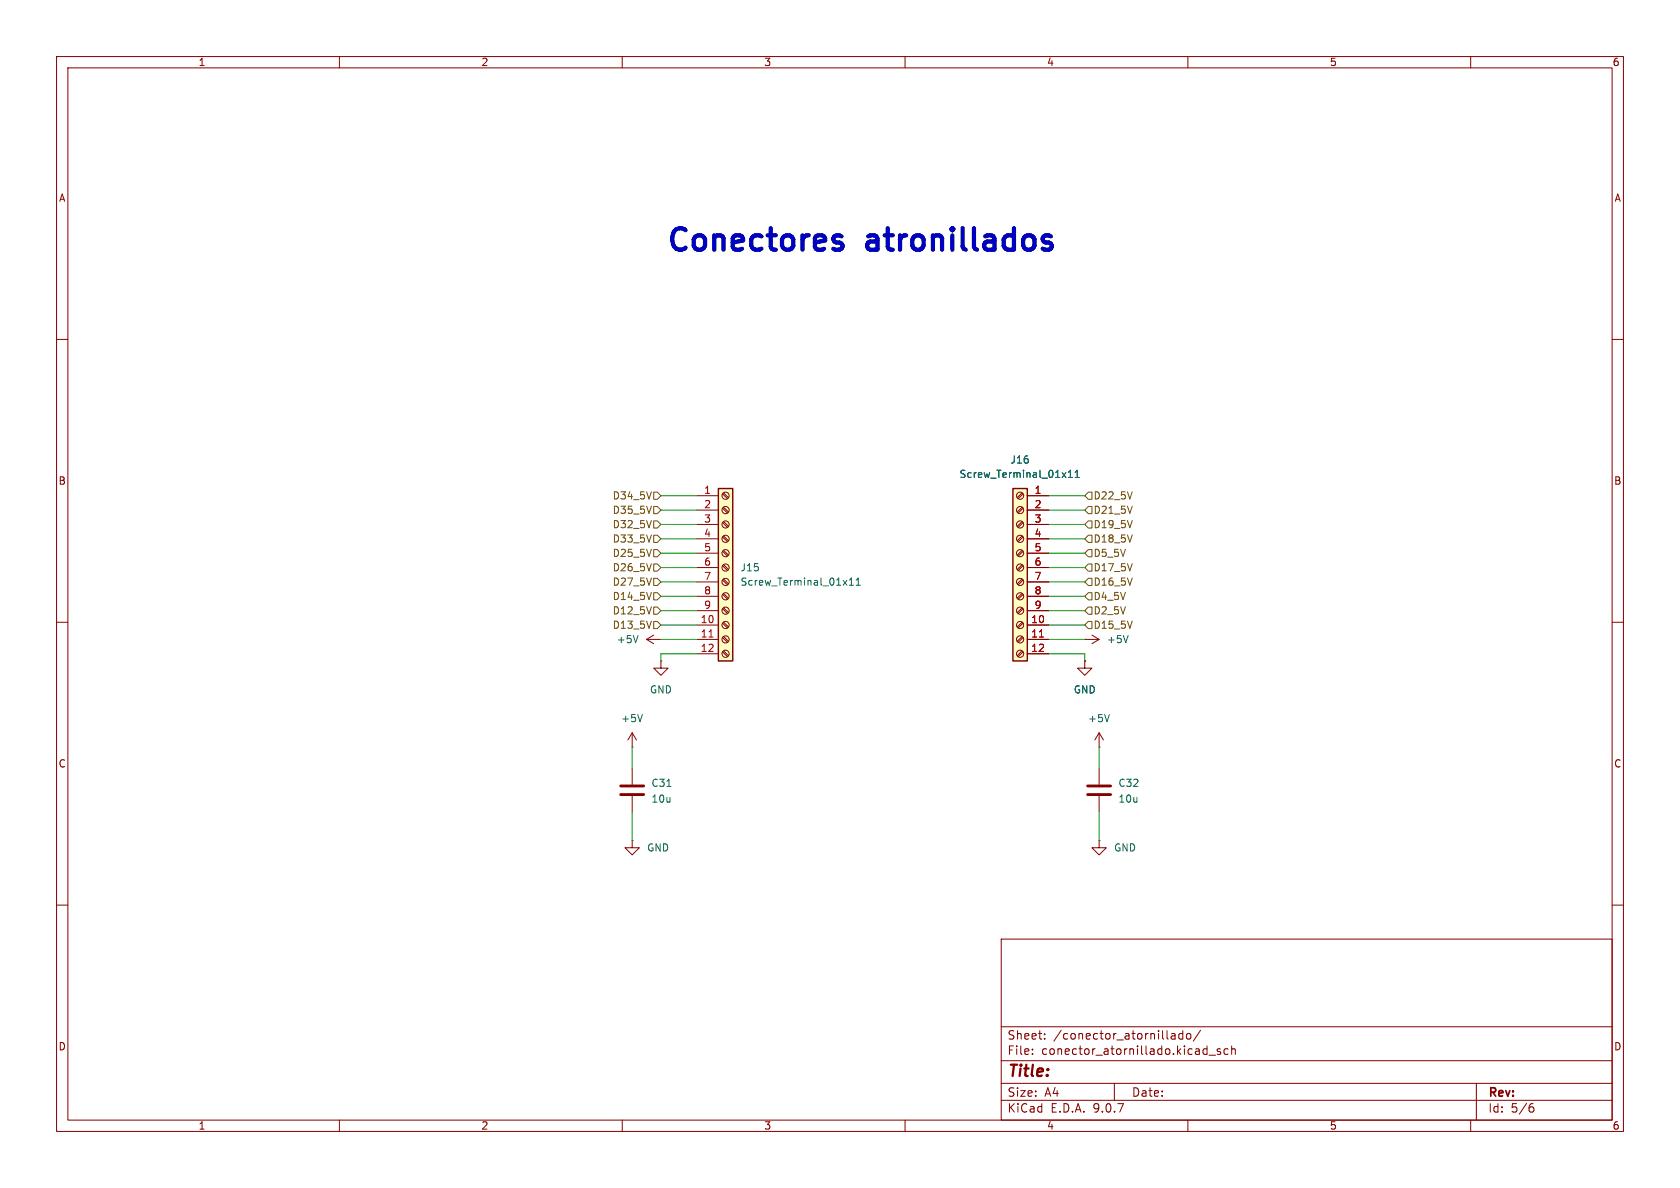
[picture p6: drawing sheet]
<svg xmlns="http://www.w3.org/2000/svg" width="297mm" height="210mm" viewBox="0 0 297 210" stroke-linecap="round" stroke-linejoin="round" font-family="sans-serif">
<g fill="none" stroke="#840000" stroke-width=".18">
<path d="M10 10h277v190h-277zM12 12h273v186h-273zM60 10v2M110 10v2M160 10v2M210 10v2M260 10v2M10 60h2M285 60h2M10 110h2M191.8 116.8v1.3h1.2l-1.2 1.3-1.3-1.3h1.3M191.8 116.8h.1"/>
<path d="M285 110h2M111.8 132.1h.1M111.8 129.5l.7 1.3M111.8 129.5l-.8 1.3M111.8 129.5v2.6M10 160h2M177 166h108v32h-108zM285 160h2M60 198v2M110 198v2M160 198v2M177 194.5h108"/>
<path d="M177 191.5h108M177 187.5h108M177 181.5h108M182.5 186.3v.1M182.5 185.5v.1M184.7 183.6v.1M184.7 182.8v.1M197 191.5v3M207.1 182.8h.6v.9M207.7 183.1h-.5a.29 .29 0 0 0-.2 .3 .29 .29 0 0 0 .2 .3l.5-.1M209.1 182.8l-.4-.1-.3 .3v.4l.1 .2h.6M209.1 182.2v1.5"/>
<path d="M209.9 182.8l.3-.1 .3 .3v.4l-.3 .3-.3-.1-.2-.2v-.4zM210 198v2M212.2 182.1l-1.2 2M213.2 185.4l.2 .1M213.4 184.9v1.5M213.4 186.3l-.2 .1M213.7 186.5h1.2M215.7 185.5l-.3-.1-.2 .2v.2l.5 .2v.3h-.5M217.1 185.5l-.4-.1-.3 .3v.4l.1 .2h.6M217.7 185.5l.3-.1 .3 .1 .1 .9M217.7 184.9v1.5M260 198v2"/>
<path d="M261 191.5v6.5M270.6 195.7h.4l.2 .3-.1 .5-.5 .1M271 195.1l-.4 .1"/>
</g>
<path d="M113.6 126.3l-.4 1.3" fill="none" stroke="#006464" stroke-width=".18"/>
<path d="M127 86.4h2.5v30.4h-2.5z" fill="#ffffc2"/>
<path d="M127 86.4h2.5v30.4h-2.5z" fill="none" stroke="#840000" stroke-width=".25"/>
<g fill="none" stroke="#840000" stroke-width=".18">
<path d="M123.2 87.6h3.8M123.2 90.2h3.8M123.2 92.7h3.8M123.2 95.3h3.8M123.2 97.8h3.8M127.7 87.3l.9 .8M127.7 89.8l.9 .9M127.7 92.4l.9 .8M127.7 94.9l.9 .9M127.7 97.5l.9 .8M127.7 100l.9 .8M127.9 87.1l.9 .9"/>
<path d="M127.9 89.7l.9 .8M127.9 92.2l.9 .8M127.9 94.7l.9 .9M127.9 97.3l.9 .8M127.9 99.8l.9 .9M123.2 100.3h3.8M123.2 102.9h3.8M123.2 105.4h3.8M123.2 108h3.8M123.2 110.5h3.8M123.2 113h3.8M123.2 115.6h3.8"/>
<path d="M127.7 102.5l.9 .9M127.7 105.1l.9 .8M127.7 107.6l.9 .9M127.7 110.2l.9 .8M127.7 112.7l.9 .8M127.7 115.2l.9 .9M127.9 102.4l.9 .8M127.9 104.9l.9 .8M127.9 107.4l.9 .9M127.9 110l.9 .8M127.9 112.5l.9 .9M127.9 115.1l.9 .8"/>
<path d="M191.8 113h.1M191.8 113h2.5M193 112.3l1.3 .7M194.3 113l-1.3 .8M111.8 135.9v2.8M194.3 135.9v2.8M111.8 148.6v1.3h1.2l-1.2 1.2-1.3-1.2h1.3M111.8 148.6h.1M111.8 140.7v2.8M194.3 140.7v2.8"/>
<circle cx="128.3" cy="95.2" r=".63"/>
<circle cx="128.3" cy="97.8" r=".63"/>
<circle cx="128.3" cy="90.2" r=".63"/>
<circle cx="128.3" cy="87.6" r=".63"/>
<circle cx="128.3" cy="92.7" r=".63"/>
<circle cx="128.3" cy="110.5" r=".63"/>
<circle cx="128.3" cy="100.3" r=".63"/>
<circle cx="128.3" cy="102.9" r=".63"/>
<circle cx="128.3" cy="105.4" r=".63"/>
<circle cx="128.3" cy="107.9" r=".63"/>
<circle cx="128.3" cy="115.6" r=".63"/>
<circle cx="128.3" cy="113" r=".63"/>
</g>
<path d="M125.3 112.6h.8" fill="none" stroke="#a90000" stroke-width=".18"/>
<path d="M149.1 102.6l.6 .8M149.7 102.6l-.6 .8M150.2 103.4h.7M150.2 102.5l.3-.3v1.2M151.4 103.4h.7M151.4 102.5l.3-.3v1.2M199.4 112.3l-.4 1.3M117.9 139h.7" fill="none" stroke="#006464" stroke-width=".18"/>
<path d="M109.7 138.9h4.1M192.3 138.9h4M109.7 140.5h4.1M192.3 140.5h4" fill="none" stroke="#840000" stroke-width=".51"/>
<path d="M179.1 86.4h2.5v30.4h-2.5z" fill="#ffffc2"/>
<path d="M179.1 86.4h2.5v30.4h-2.5z" fill="none" stroke="#840000" stroke-width=".25"/>
<g fill="none" stroke="#840000" stroke-width=".18">
<path d="M180.7 87.1l-.9 .9M180.7 89.7l-.9 .8M180.7 92.2l-.9 .8M180.7 94.7l-.9 .9M180.7 97.3l-.9 .8M180.7 99.8l-.9 .9M180.9 87.3l-.9 .8M180.9 89.8l-.9 .9M180.9 92.4l-.9 .8M180.9 94.9l-.9 .9M180.9 97.5l-.9 .8M180.9 100l-.9 .8"/>
<path d="M181.6 87.6h3.8M181.6 90.2h3.8M181.6 92.7h3.8M181.6 95.3h3.8M181.6 97.8h3.8M114.3 113h2.5M114.3 113l1.3 .8M115.6 112.3l-1.3 .7M116.8 116.8v1.3h1.3l-1.3 1.3-1.2-1.3h1.2M116.8 116.8h.1M116.8 113h.1M180.7 102.4l-.9 .8"/>
<path d="M180.7 104.9l-.9 .8M180.7 107.4l-.9 .9M180.7 110l-.9 .8M180.7 112.5l-.9 .9M180.7 115.1l-.9 .8M180.9 102.5l-.9 .9M180.9 105.1l-.9 .8M180.9 107.6l-.9 .9M180.9 110.2l-.9 .8M180.9 112.7l-.9 .8M180.9 115.2l-.9 .9M181.6 100.3h3.8"/>
<path d="M181.6 102.9h3.8M181.6 105.4h3.8M181.6 108h3.8M181.6 110.5h3.8M181.6 113h3.8M181.6 115.6h3.8M191.8 116.8h.1M194.3 132.1h.1M194.3 129.5l.8 1.3M194.3 129.5l-.8 1.3M194.3 129.5v2.6M194.3 148.6v1.3h1.3l-1.3 1.2-1.3-1.2h1.3"/>
<path d="M194.3 148.6h.1"/>
<circle cx="180.3" cy="92.7" r=".63"/>
<circle cx="180.3" cy="95.2" r=".63"/>
<circle cx="180.3" cy="87.6" r=".63"/>
<circle cx="180.3" cy="97.8" r=".63"/>
<circle cx="180.3" cy="90.2" r=".63"/>
<circle cx="180.3" cy="110.5" r=".63"/>
<circle cx="180.3" cy="100.3" r=".63"/>
<circle cx="180.3" cy="107.9" r=".63"/>
<circle cx="180.3" cy="115.6" r=".63"/>
<circle cx="180.3" cy="113" r=".63"/>
<circle cx="180.3" cy="105.4" r=".63"/>
<circle cx="180.3" cy="102.9" r=".63"/>
</g>
<path d="M183.8 112.6h.7" fill="none" stroke="#a90000" stroke-width=".18"/>
<path d="M187.8 83.6l.6 .8M188.4 83.6l-.6 .8M188.9 84.4h.7M188.9 83.5l.3-.4v1.3M190.1 84.4h.7M190.1 83.5l.3-.4v1.3M112.8 112.3l-.4 1.3M196.1 126.3l-.4 1.3" fill="none" stroke="#006464" stroke-width=".18"/>
<g fill="none" stroke="#725600" stroke-width=".18">
<path d="M115.6 92.1h.6l.6 .6-.6 .6h-.6zM115.6 99.7h.6l.6 .6-.6 .7h-.6zM115.6 94.6h.6l.6 .7-.6 .6h-.6zM115.6 87h.6l.6 .6-.6 .7h-.6zM115.6 89.5h.6l.6 .7-.6 .6h-.6zM115.6 97.2h.6l.6 .6-.6 .6h-.6zM192.4 92.1h.6v1.2h-.6l-.6-.6zM192.4 94.6h.6v1.3h-.6l-.6-.6zM192.4 87h.6v1.3h-.6l-.6-.7zM192.4 99.7h.6v1.3h-.6l-.6-.7zM192.4 89.5h.6v1.3h-.6l-.6-.6zM192.4 97.2h.6v1.2h-.6l-.6-.6z"/>
<path d="M115.6 102.2h.6l.6 .7-.6 .6h-.6zM115.6 109.9h.6l.6 .6-.6 .6h-.6zM115.6 104.8h.6l.6 .6-.6 .6h-.6zM115.6 107.3h.6l.6 .7-.6 .6h-.6zM192.4 104.8h.6v1.2h-.6l-.6-.6zM192.4 107.3h.6v1.3h-.6l-.6-.6zM192.4 109.9h.6v1.2h-.6l-.6-.6zM192.4 102.2h.6v1.3h-.6l-.6-.6z"/>
</g>
<g fill="none" stroke="#009600" stroke-width=".18">
<path d="M116.8 95.3h6.4M116.8 97.8h6.4M116.8 90.2h6.4M116.8 92.7h6.4M116.8 87.6h6.4M185.4 95.3h6.4M185.4 97.8h6.4M185.4 90.2h6.4M185.4 92.7h6.4M185.4 87.6h6.4M116.8 110.5h6.4M116.8 102.9h6.4"/>
<path d="M116.8 100.3h6.4M116.8 105.4h6.4M116.8 108h6.4M116.8 113h6.4M123.2 115.6h-6.4v1.2M185.4 115.6h6.4v1.2M185.4 110.5h6.4M185.4 102.9h6.4M185.4 100.3h6.4M185.4 105.4h6.4M185.4 108h6.4M185.4 113h6.4"/>
<path d="M111.8 132.1v3.8M194.3 132.1v3.8M111.8 143.5v5.1M194.3 143.5v5.1"/>
</g>
<path d="M147.9 42.9h.5l.4 .2 .2 .5-.2 .4-.4 .1h-.7M147.9 41.6h.5l.4 .2M184.9 42.9h.5l.4 .2 .2 .5-.2 .4-.4 .1h-.7M184.9 41.6h.5l.4 .2" fill="none" stroke="#0000c2" stroke-width=".76"/>
<g font-size="5.3" fill="#0000c2">
<text x="117.3" y="45.5">Conectores</text>
<text x="153.3" y="45.5">atronillados</text>
</g>
<text font-size="2.8" fill="#840000" x="178" y="190.9">Title:</text>
<g font-size="2.1" fill="#840000">
<text x="178" y="184">Sheet:</text>
<text x="186.2" y="184">/conector_atornillado/</text>
<text x="178" y="186.7">File:</text>
<text x="184.1" y="186.7">conector_atornillado.kicad_sch</text>
<text x="178" y="196.9">KiCad</text>
<text x="178" y="194.1">Size:</text>
<text x="184.7" y="194.1">A4</text>
<text x="185.7" y="196.9">E.D.A.</text>
<text x="193.3" y="196.9">9.0.7</text>
<text x="200" y="194.1">Date:</text>
<text x="263" y="194.3">Rev:</text>
<text x="263" y="196.9">Id:</text>
<text x="267.1" y="196.9">5/6</text>
</g>
<g font-size="1.8" fill="#840000">
<text x="35" y="11.9">1</text>
<text x="85" y="11.9">2</text>
<text x="135" y="11.9">3</text>
<text x="185" y="11.9">4</text>
<text x="235" y="11.9">5</text>
<text x="285" y="11.9">6</text>
<text x="10.3" y="35.9">A</text>
<text x="285.3" y="35.9">A</text>
<text x="10.3" y="85.9">B</text>
<text x="285.3" y="85.9">B</text>
<text x="10.3" y="135.9">C</text>
<text x="285.3" y="135.9">C</text>
<text x="10.3" y="185.9">D</text>
<text x="285.3" y="185.9">D</text>
<text x="35" y="199.9">1</text>
<text x="85" y="199.9">2</text>
<text x="135" y="199.9">3</text>
<text x="185" y="199.9">4</text>
<text x="235" y="199.9">5</text>
<text x="285" y="199.9">6</text>
</g>
<g font-size="1.8" fill="#006464">
<text x="178.5" y="82.1">J16</text>
<text x="169.5" y="84.7">Screw_Terminal_01x11</text>
<text x="130.8" y="101.2">J15</text>
<text x="130.8" y="103.7">Screw_Terminal_01x11</text>
<text x="108.9" y="113.9">+5V</text>
<text x="195.6" y="113.9">+5V</text>
<text x="114.8" y="122.8">GND</text>
<text x="189.7" y="122.8">GND</text>
<text x="109.7" y="127.9">+5V</text>
<text x="192.3" y="127.9">+5V</text>
<text x="115.1" y="139.3">C31</text>
<text x="115.1" y="142.1">10u</text>
<text x="197.6" y="139.3">C32</text>
<text x="197.6" y="142.1">10u</text>
<text x="114.3" y="150.7">GND</text>
<text x="196.9" y="150.7">GND</text>
</g>
<g font-size="1.8" fill="#725600">
<text x="108.2" y="88.5">D34_5V</text>
<text x="193.2" y="88.5">D22_5V</text>
<text x="108.2" y="93.6">D32_5V</text>
<text x="108.2" y="91">D35_5V</text>
<text x="193.2" y="93.6">D19_5V</text>
<text x="193.2" y="91">D21_5V</text>
<text x="108.2" y="101.2">D26_5V</text>
<text x="108.2" y="96.1">D33_5V</text>
<text x="108.2" y="98.7">D25_5V</text>
<text x="193.2" y="96.1">D18_5V</text>
<text x="193.2" y="101.2">D17_5V</text>
<text x="193.2" y="98.7">D5_5V</text>
<text x="108.2" y="103.7">D27_5V</text>
<text x="108.2" y="106.3">D14_5V</text>
<text x="193.2" y="106.3">D4_5V</text>
<text x="193.2" y="103.7">D16_5V</text>
<text x="108.2" y="111.4">D13_5V</text>
<text x="108.2" y="108.8">D12_5V</text>
<text x="193.2" y="108.8">D2_5V</text>
<text x="193.2" y="111.4">D15_5V</text>
</g>
<g font-size="1.8" fill="#a90000">
<text x="124.4" y="87.4">1</text>
<text x="124.4" y="89.9">2</text>
<text x="182.8" y="87.4">1</text>
<text x="182.8" y="89.9">2</text>
<text x="124.4" y="92.5">3</text>
<text x="124.4" y="95">4</text>
<text x="182.8" y="92.5">3</text>
<text x="182.8" y="95">4</text>
<text x="124.4" y="97.5">5</text>
<text x="124.4" y="100.1">6</text>
<text x="182.8" y="97.5">5</text>
<text x="182.8" y="100.1">6</text>
<text x="124.4" y="102.6">7</text>
<text x="124.4" y="105.2">8</text>
<text x="124.4" y="107.7">9</text>
<text x="182.8" y="102.6">7</text>
<text x="182.8" y="105.2">8</text>
<text x="182.8" y="107.7">9</text>
<text x="123.8" y="110.2">10</text>
<text x="123.8" y="112.8">11</text>
<text x="182.2" y="110.2">10</text>
<text x="182.2" y="112.8">11</text>
<text x="123.8" y="115.3">12</text>
<text x="182.2" y="115.3">12</text>
</g>
</svg>
